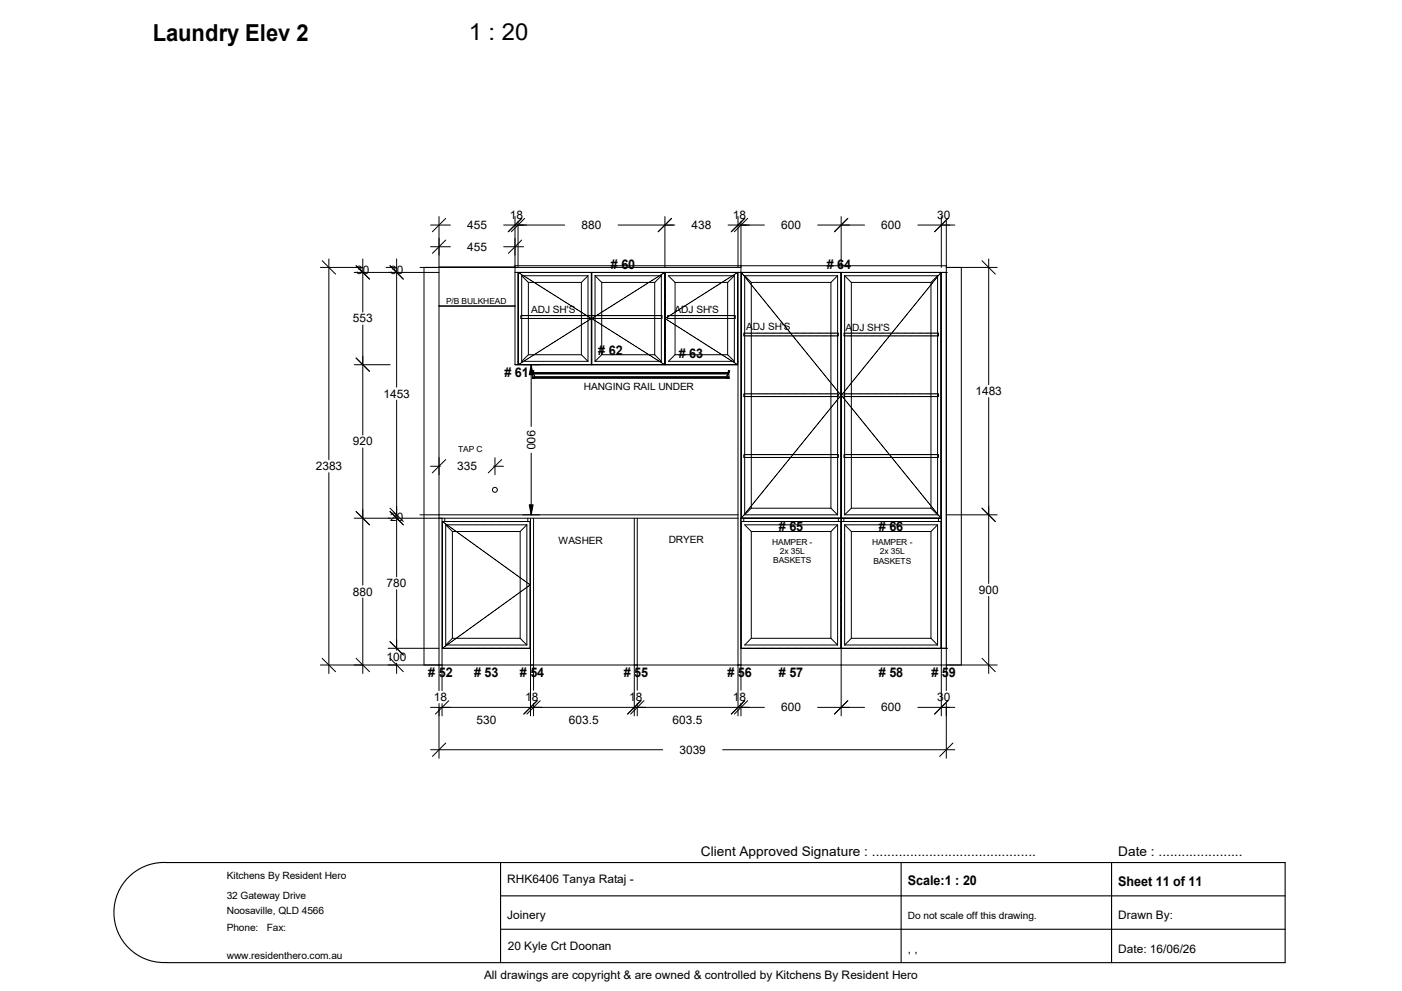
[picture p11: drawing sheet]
<svg xmlns="http://www.w3.org/2000/svg" width="420mm" height="297mm" viewBox="0 0 420 297" stroke-linecap="round" stroke-linejoin="round" font-family="sans-serif">
<path d="M150 258.5v30M269.9 258.5v30M333 258.5v30M38.5 262.9a14.9 14.9 0 0 1 11.5-4.4h335v30h-335a15 15 0 0 1-14.6-8.9 15 15 0 0 1 3.1-16.7zM150 268.5h235M150 278.5h235" fill="none" stroke="#000" stroke-width=".33"/>
<g fill="none" stroke="#000" stroke-width=".3">
<path d="M96.5 78.1l4 4.1M98.5 77.6v60.2M106.7 79.6l4 4.1M108.7 77.6v1.4M108.7 79.1v14.4M116.8 79.6l4 4.1M118.8 77.6v1.4M118.8 79.1v36.9M129 67.5h5.9M129 74h5.9M131.5 64.9v142.1M133.5 65.4l-4 4.1"/>
<path d="M133.5 71.9l-4 4M150.9 67.5h18.3M150.9 74h5.9M154.3 64.9v44.4h.9v-27.6M154.3 79.6h129.2M155.2 66.3v13.9M156.3 65.4l-4 4.1M156.3 71.9l-4 4M157.2 65.4l-4 4.1M185.2 67.5h16.9M199.2 64.9v15.3M201.2 65.4l-4 4.1"/>
<path d="M218.1 67.5h10.9M221.1 64.9v15.3M222 66.3v140.6M223.1 65.4l-4 4.1M224 65.4l-4 4.1M244.9 67.5h14.1M252 64.9v15.3M254 65.4l-4 4.1M274.9 67.5h11.1M282 64.9v15.3M283.5 66.3v140.7M284 65.4l-4 4.1"/>
<path d="M294.2 78.1l4 4.1M296.2 77.6v37.7M96 80.2h12.7M106.1 81.7h25.4M108.7 97.4v33M115.7 80.2h3.1M125.8 80.2h96.2M127 80.2v119.1M131.5 80.2h.1M131.5 80.1h22.8M131.5 91.8h22.8M131.5 91.7h22.8"/>
<path d="M154.3 80.1h.1M154.3 80.2h.1M154.3 81.7h129.2M155.2 81.7h.1M155.3 81.7l21.9 13.8-21.9 13.8zM156 94.6h42.3v.8h-42.3zM156.3 82.6h19.8M156.3 82.6l2 2M156.3 82.6v25.7M158.3 84.6h15.9M158.3 84.6v21.7M174.2 84.6v21.7"/>
<path d="M176.1 82.6l-1.9 2M176.1 82.6v25.7M177.2 81.7v27.6h-21.9M177.2 82.5h.1M177.3 81.7v27.6h21.8M177.3 95.5l21.8-13.8v27.6zM178.2 82.6h19.9M178.2 82.6l2.1 2M178.2 82.6v25.7M180.3 84.6h15.8M180.3 84.6v21.7M196.1 84.6v21.7"/>
<path d="M198.1 82.6l-2 2M198.1 82.6v25.7M199.1 81.7h.1M199.2 81.7v27.6h21.8M199.2 95.5l21.8-13.8v27.6zM200 94.6h20.2v.8h-20.2zM202.2 84.6h15.8M202.2 84.6v21.7M218 84.6v21.7M220 82.6h-19.8l2 2M220 82.6l-2 2M220 82.6v25.7"/>
<path d="M221 81.7h.1M221.1 81.7v132.8M222 81.7h.1M222.9 99.8h28.2v.9h-28.2zM223.1 82.6h27.8M223.1 82.6l2 2M223.1 82.6v71.7M225.1 84.6h23.8M225.1 84.6v67.7M248.9 84.6v67.7M250.9 82.6l-2 2M250.9 82.6v71.7"/>
<path d="M251.9 81.7h.1M251.9 81.7v73.6M252 81.7v132.8M252.8 99.8h28.3v.9h-28.3zM253 82.6h27.9M253 82.6l2 2M253 82.6v71.7M255 84.6h23.9M255 84.6v67.7M278.9 84.6v67.7M280.9 82.6l-2 2M280.9 82.6v71.7"/>
<path d="M281.9 81.7h.1M282 81.7v132.8M283.5 81.7h.1M283.5 80.2h15.2M288 80.2v119.1M106.1 109.3h10.8M106.7 107.3l4 4M118.8 119.9v53M155.2 108.3h.1M156.3 108.3h19.8M158.3 106.3l-2 2M158.3 106.3h15.9"/>
<path d="M159.1 109.3v18.5M159.6 111.2h.1M159.6 111.2v2.2h.6l-.1-.8-.4-.7h58.5M159.6 111.3h.1M159.6 111.5h.1M159.6 111.6h.1M159.6 113.2h58.8M159.6 113.1h58.8M159.6 112.9h58.8M159.6 113.3h.6M159.7 111.2h.1M159.7 111.2l.1 1"/>
<path d="M159.7 112v.1M159.8 111.9h58.4M159.8 111.8h58.4l-.1 .4M159.8 111.7h58.4M160.2 113.2h57.5M160.2 113h57.5M174.2 106.3l1.9 2M177.2 108.4h.1M177.2 107.6h.1M178.2 108.3h19.9M180.3 106.3h15.8M180.3 106.3l-2.1 2"/>
<path d="M196.1 106.3l2 2M199.1 108.3h.1M202.2 106.3h15.8M202.2 106.3l-2 2h19.8M217.7 113.3h.7M218 106.3l2 2M218.2 111.2h.1M218.2 111.6h.1M218.2 111.2h.2M218.2 111.3h.2M218.2 111.5h.2M218.2 111.6h.2"/>
<path d="M218.2 111.9l-58.4 .1M218.2 111.2v.7M218.4 111.2h.1M218.4 111.2v2.2h-.7l.1-.8 .4-.7M221 108.3h.1M222.9 118h28.2v.9h-28.2zM251.9 118.5l-29.8 36.8v-73.6l59.8 73.6v-73.6l-29.9 36.8M252.8 118h28.3v.9h-28.3zM296.2 119.2v55.7M108.7 134.3v41.1M129 139.7h2.9M133.5 137.7l-4 4"/>
<path d="M147.9 139.7h2.9M148.3 137.2v5.1M150.3 137.7l-4 4M159.1 135.8v18.5M222.9 136.3h28.2v.8h-28.2zM252.8 136.3h28.3v.8h-28.3zM98.5 141.7v60.1M106.1 155.3h115M106.7 153.3l4 4M116.8 153.3l4 4M116.8 152.3l4 4M125.8 154.3h95.3"/>
<path d="M132.4 155.3v51.7M132.5 156.3h26.3v38M132.5 156.3l26.3 19-26.3 19zM133.2 155.3v1M133.5 157.3l2 2M133.5 157.3h24.3M133.5 157.3v36M135.5 159.3h20.3M135.5 159.3v32M155.8 159.3v32M157.8 157.3l-2 2M157.8 157.3v36"/>
<path d="M158.1 155.3v1M158.9 155.3v59.2M159.8 155.3v51.6M190 155.3v59.2M190.9 155.3v51.6M222 155.3h60M222 155.3h.1M222.8 155.3v1M223.1 154.3h27.8M225.1 159.3v32M225.1 159.3h23.8M225.1 152.3l-2 2"/>
<path d="M225.1 152.3h23.8M248.9 159.3v32M248.9 152.3l2 2M250.9 157.3v36M250.9 157.3h-27.8l2 2M250.9 157.3l-2 2M251.1 155.3v1M251.9 155.3h.1M252 156.3h29.9v38M252.8 155.3v1M253 157.3v36M253 157.3h27.9"/>
<path d="M253 154.3h27.9M253 157.3l2 2M255 159.3v32M255 159.3h23.9M255 152.3h23.9M255 152.3l-2 2M278.9 159.3v32M278.9 152.3l2 2M280.9 157.3v36M280.9 157.3l-2 2M281.1 155.3v1M281.9 155.3h.1"/>
<path d="M283.5 154.3h15.2M294.2 152.3l4 4M108.7 179.2v22.6M118.8 176.8v18.1M296.2 178.8v23M96 199.3h202.7M96.5 197.3l4 4M106.7 197.3l4 4M116.3 194.3h15.2M116.8 197.3l4 4M116.8 192.3l4 4M118.8 198.7v3.1"/>
<path d="M132.4 194.3h26.5M133.5 193.3h24.3M135.5 191.3h20.3M135.5 191.3l-2 2M155.8 191.3l2 2M222 194.3h61.5M222.1 194.3v-38h29.8v38M225.1 191.3h23.8M225.1 191.3l-2 2h27.8M248.9 191.3l2 2M253 193.3h27.9M255 191.3h23.9"/>
<path d="M255 191.3l-2 2M278.9 191.3l2 2M283.5 194.3h.1M294.2 197.3l4 4M129 212h100M131.5 210.9v16.3M132.4 210.9v3.6M134.4 210l-4 4M159.8 210.8v3.7M160.9 210l-4 4M161.8 210l-4 4M190.9 210.8v3.7"/>
<path d="M192 210l-4 4M192.9 210l-4 4M222 210.8v3.7M223.1 210l-4 4M224 210l-4 4M244.9 212h14.1M254 210l-4 4M274.9 212h11.1M283.5 210.9v16.3M284 210l-4 4M129 224.7h69.5M133.5 222.7l-4 4"/>
<path d="M216.5 224.7h69.5M285.5 222.7l-4 4"/>
<circle cx="148.3" cy="146.8" r=".74"/>
</g>
<path d="M159.1 109.3l.6 3h-1.2zM158.5 151.3h1.2l-.6 3z" fill="#000" stroke="#000" stroke-width=".3"/>
<g font-size="7">
<text x="45.8" y="12.2">Laundry Elev 2</text>
<text x="140.4" y="12">1 : 20</text>
</g>
<g font-size="4">
<text x="183" y="80.5"># 60</text>
<text x="247.6" y="80.5"># 64</text>
<text x="179.2" y="106.5"># 62</text>
<text x="203.3" y="107.4"># 63</text>
<text x="151.1" y="113"># 61</text>
<text x="233.3" y="159"># 65</text>
<text x="263.3" y="159"># 66</text>
<text x="128.3" y="203"># 52</text>
<text x="142" y="203"># 53</text>
<text x="155.7" y="203"># 54</text>
<text x="186.8" y="203"># 55</text>
<text x="217.9" y="203"># 56</text>
<text x="233.3" y="203"># 57</text>
<text x="263.3" y="203"># 58</text>
<text x="279.1" y="203"># 59</text>
<text x="210" y="256.5">Client Approved Signature : ...........................................</text>
<text x="335" y="256.5">Date : ......................</text>
<text x="272" y="265.3">Scale:1 : 20</text>
<text x="335" y="265.5">Sheet 11 of 11</text>
</g>
<g font-size="3.5">
<text x="152.7" y="65.5">18</text>
<text x="219.5" y="65.5">18</text>
<text x="280.8" y="65.5">30</text>
<text x="139.9" y="68.7">455</text>
<text x="174.2" y="68.7">880</text>
<text x="207.1" y="68.7">438</text>
<text x="234" y="68.7">600</text>
<text x="264" y="68.7">600</text>
<text x="139.9" y="75.1">455</text>
<text x="106.7" y="82.1">30</text>
<text x="116.8" y="82.1">30</text>
<text x="105.7" y="96.6">553</text>
<text x="114.8" y="119.2">1453</text>
<text x="292.2" y="118.4">1483</text>
<text x="157.9" y="128.9" transform="rotate(90 157.9 128.9)">900</text>
<text x="105.7" y="133.5">920</text>
<text x="94.6" y="140.9">2383</text>
<text x="136.9" y="140.9">335</text>
<text x="116.8" y="156">20</text>
<text x="105.7" y="178.5">880</text>
<text x="115.8" y="176">780</text>
<text x="293.2" y="178">900</text>
<text x="115.8" y="198">100</text>
<text x="130" y="210.1">18</text>
<text x="157.4" y="210">18</text>
<text x="188.5" y="210">18</text>
<text x="219.5" y="210">18</text>
<text x="234" y="213.2">600</text>
<text x="264" y="213.2">600</text>
<text x="280.8" y="210.1">30</text>
<text x="142.7" y="217.1">530</text>
<text x="170.4" y="217.1">603.5</text>
<text x="201.5" y="217.1">603.5</text>
<text x="203.5" y="225.9">3039</text>
<text x="152" y="264.5">RHK6406 Tanya Rataj -</text>
<text x="152" y="275.5">Joinery</text>
<text x="335" y="275.5">Drawn By:</text>
<text x="152.1" y="284.6">20 Kyle Crt Doonan</text>
<text x="272" y="285.5">, ,</text>
<text x="335" y="285.5">Date: 16/06/26</text>
<text x="145" y="293.5">All drawings are copyright &amp; are owned &amp; controlled by Kitchens By Resident Hero</text>
</g>
<g font-size="3">
<text x="159.1" y="93.9">ADJ SH'S</text>
<text x="202.1" y="93.8">ADJ SH'S</text>
<text x="223.6" y="98.8">ADJ SH'S</text>
<text x="253.3" y="99.2">ADJ SH'S</text>
<text x="174.9" y="116.8">HANGING RAIL UNDER</text>
<text x="167.3" y="162.9">WASHER</text>
<text x="200.3" y="162.7">DRYER</text>
<text x="67.9" y="263.5">Kitchens By Resident Hero</text>
<text x="67.9" y="269.5">32 Gateway Drive</text>
<text x="67.9" y="274">Noosaville, QLD 4566</text>
<text x="272" y="275.5">Do not scale off this drawing.</text>
<text x="67.9" y="279">Phone:</text>
<text x="79.9" y="279">Fax:</text>
<text x="67.9" y="287.5">www.residenthero.com.au</text>
</g>
<g font-size="2.5">
<text x="133.6" y="91">P/B BULKHEAD</text>
<text x="137.2" y="135.5">TAP C</text>
<text x="231.3" y="163.2">HAMPER -</text>
<text x="233.6" y="166">2x 35L</text>
<text x="261.2" y="163.3">HAMPER -</text>
<text x="263.6" y="166.1">2x 35L</text>
<text x="231.7" y="168.8">BASKETS</text>
<text x="261.6" y="168.9">BASKETS</text>
</g>
</svg>
